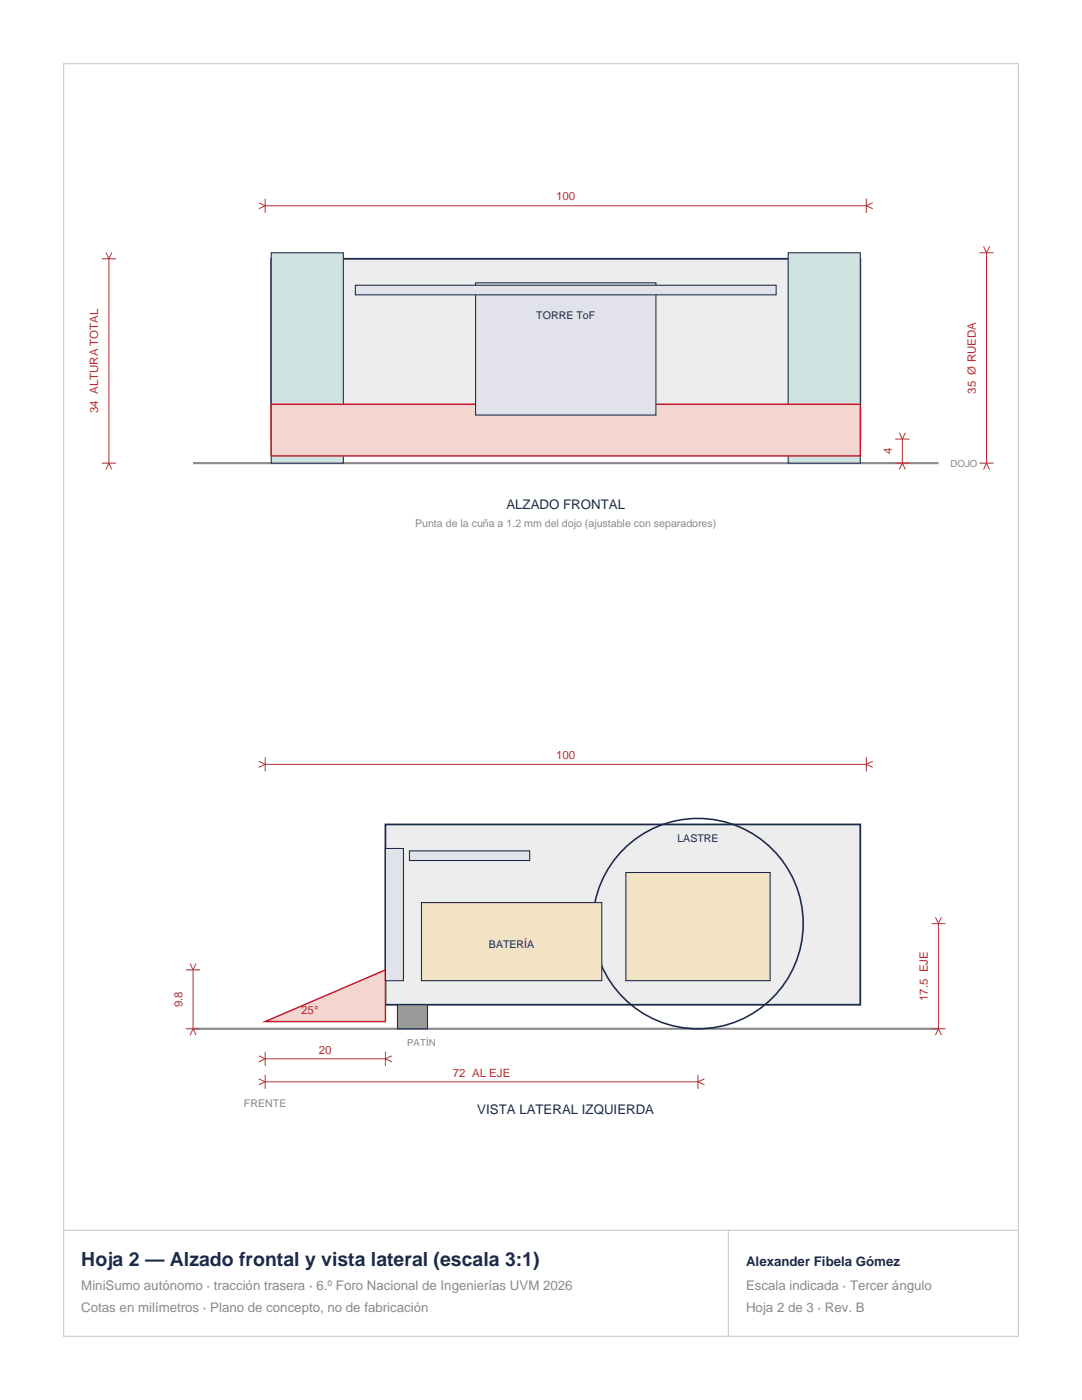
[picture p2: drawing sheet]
<svg xmlns="http://www.w3.org/2000/svg" width="216mm" height="279mm" viewBox="0 0 216 279" stroke-linecap="round" stroke-linejoin="round" font-family="sans-serif">
<path d="M12.7 12.7h190.5v254h-190.5zM12.7 245.5h190.5M145.3 245.5v21.2" fill="none" stroke="#cfcfcf" stroke-width=".25"/>
<path d="M38.5 92.4h148.8" fill="none" stroke="#8a8a8a" stroke-width=".42"/>
<path d="M54.1 51.6h117.6v36h-117.6z" fill-rule="evenodd" fill="#ededed" stroke="#1b2a4a" stroke-width=".35"/>
<g fill="#cfe3e0" stroke="#1b2a4a" stroke-width=".21">
<path d="M54.1 50.4h14.4v42h-14.4z" fill-rule="evenodd"/>
<path d="M157.3 50.4h14.4v42h-14.4z" fill-rule="evenodd"/>
</g>
<path d="M54.1 80.7h117.6v10.3h-117.6z" fill-rule="evenodd" fill="#f3d6cf" stroke="#c8102e" stroke-width=".28"/>
<g fill="#e2e2ea" stroke="#1b2a4a" stroke-width=".21">
<path d="M94.9 56.4h36v26.4h-36z" fill-rule="evenodd"/>
<path d="M70.9 56.9h84v1.9h-84z" fill-rule="evenodd"/>
</g>
<g fill="none" stroke="#b03030" stroke-width=".2">
<path d="M52.9 39.7v2.8M172.9 39.7v2.8M20.3 51.6h2.8M21.1 50.4l.6 1.2M21.7 51.6v40.8M22.3 50.4l-.6 1.2M51.6 40.5l1.3 .6M52.9 41.1h120M52.9 41.1l-1.3 .6M172.9 41.1l1.2 .6M174.1 40.5l-1.2 .6M195.4 50.4h2.9"/>
<path d="M196.3 49.2l.5 1.2M196.8 50.4v42M197.4 49.2l-.6 1.2M20.3 92.4h2.8M21.7 92.4l-.6 1.3M21.7 92.4l.6 1.3M178.6 92.4h2.9M178.6 87.6h2.9M179.5 86.4l.6 1.2M180.1 87.6v4.8M180.1 92.4l-.6 1.3M180.1 92.4l.6 1.3"/>
<path d="M180.7 86.4l-.6 1.2M195.4 92.4h2.9M196.8 92.4l-.5 1.3M196.8 92.4l.6 1.3"/>
</g>
<path d="M38.5 205.3h148.8" fill="none" stroke="#8a8a8a" stroke-width=".42"/>
<path d="M76.9 164.5h94.8v36h-94.8z" fill-rule="evenodd" fill="#ededed" stroke="#1b2a4a" stroke-width=".35"/>
<path d="M52.9 203.9l24-10.3v10.3z" fill="#f3d6cf" stroke="#c8102e" stroke-width=".28"/>
<path d="M79.3 200.5h6v4.8h-6z" fill-rule="evenodd" fill="#9a9a9a" stroke="#1b2a4a" stroke-width=".21"/>
<circle cx="139.3" cy="184.3" r="21" fill="none" stroke="#1b2a4a" stroke-width=".32"/>
<circle cx="139.3" cy="184.3" r=".71" fill="#1b2a4a"/>
<g fill="#f2e3c4" stroke="#1b2a4a" stroke-width=".21">
<path d="M84.1 180.1h36v15.6h-36z" fill-rule="evenodd"/>
<path d="M124.9 174.1h28.8v21.6h-28.8z" fill-rule="evenodd"/>
</g>
<g fill="#e2e2ea" stroke="#1b2a4a" stroke-width=".21">
<path d="M81.7 169.8h24v1.9h-24z" fill-rule="evenodd"/>
<path d="M76.9 169.3h3.6v26.4h-3.6z" fill-rule="evenodd"/>
</g>
<g fill="none" stroke="#b03030" stroke-width=".2">
<path d="M51.6 151.9l1.3 .6M52.9 152.5h120M52.9 151.1v2.9M52.9 152.5l-1.3 .6M172.9 151.1v2.9M172.9 152.5l1.2 .6M174.1 151.9l-1.2 .6M37.1 193.6h2.8M37.9 192.3l.6 1.3M38.5 193.6v11.7M39.1 192.3l-.6 1.3M185.8 184.3h2.9"/>
<path d="M186.7 183l.6 1.3M187.3 184.3v21M187.9 183l-.6 1.3M37.1 205.3h2.8M38.5 205.3l-.6 1.3M38.5 205.3l.6 1.3M51.6 210.7l1.3 .6M51.6 215.3l1.3 .6M52.9 209.9v2.8M52.9 214.5v2.8M52.9 211.3h24M52.9 211.3l-1.3 .6"/>
<path d="M52.9 215.9h86.4M52.9 215.9l-1.3 .6M76.9 209.9v2.8M76.9 211.3l1.3 .6M78.2 210.7l-1.3 .6M139.3 214.5v2.8M139.3 215.9l1.3 .6M140.6 215.3l-1.3 .6M185.8 205.3h2.9M187.3 205.3l-.6 1.3M187.3 205.3l.6 1.3"/>
</g>
<text font-size="3.9" fill="#1b2a4a" x="16.2" y="252.6">Hoja 2 — Alzado frontal y vista lateral (escala 3:1)</text>
<g font-size="2.6" fill="#1b2a4a">
<text x="101.1" y="101.6">ALZADO FRONTAL</text>
<text x="95.2" y="222.2">VISTA LATERAL IZQUIERDA</text>
<text x="148.9" y="252.6">Alexander Fibela Gómez</text>
</g>
<g font-size="2.6" fill="#8a8a8a">
<text x="16.2" y="257.5">MiniSumo autónomo · tracción trasera · 6.º Foro Nacional de Ingenierías UVM 2026</text>
<text x="148.9" y="257.5">Escala indicada · Tercer ángulo</text>
<text x="16.2" y="261.8">Cotas en milímetros · Plano de concepto, no de fabricación</text>
<text x="148.9" y="261.8">Hoja 2 de 3 · Rev. B</text>
</g>
<g font-size="2.3" fill="#b03030">
<text x="111" y="40">100</text>
<text x="19.6" y="82.5" transform="rotate(-90 19.6 82.5)">34 ALTURA TOTAL</text>
<text x="194.7" y="78.6" transform="rotate(-90 194.7 78.6)">35 Ø RUEDA</text>
<text x="177.9" y="90.7" transform="rotate(-90 177.9 90.7)">4</text>
<text x="111" y="151.5">100</text>
<text x="36.4" y="201" transform="rotate(-90 36.4 201)">9.8</text>
<text x="60.1" y="202.3">25°</text>
<text x="185.1" y="199.8" transform="rotate(-90 185.1 199.8)">17.5 EJE</text>
<text x="63.6" y="210.3">20</text>
<text x="90.4" y="214.8">72 AL EJE</text>
</g>
<g font-size="2.1" fill="#1b2a4a">
<text x="107" y="63.6">TORRE ToF</text>
<text x="135.2" y="168.1">LASTRE</text>
<text x="97.6" y="189.1">BATERÍA</text>
</g>
<g font-size="2.1" fill="#8a8a8a">
<text x="82.8" y="105.1">Punta de la cuña a 1.2 mm del dojo (ajustable con separadores)</text>
<text x="48.7" y="220.8">FRENTE</text>
</g>
<g font-size="1.9" fill="#8a8a8a">
<text x="189.7" y="93.1">DOJO</text>
<text x="81.2" y="208.8">PATÍN</text>
</g>
</svg>
